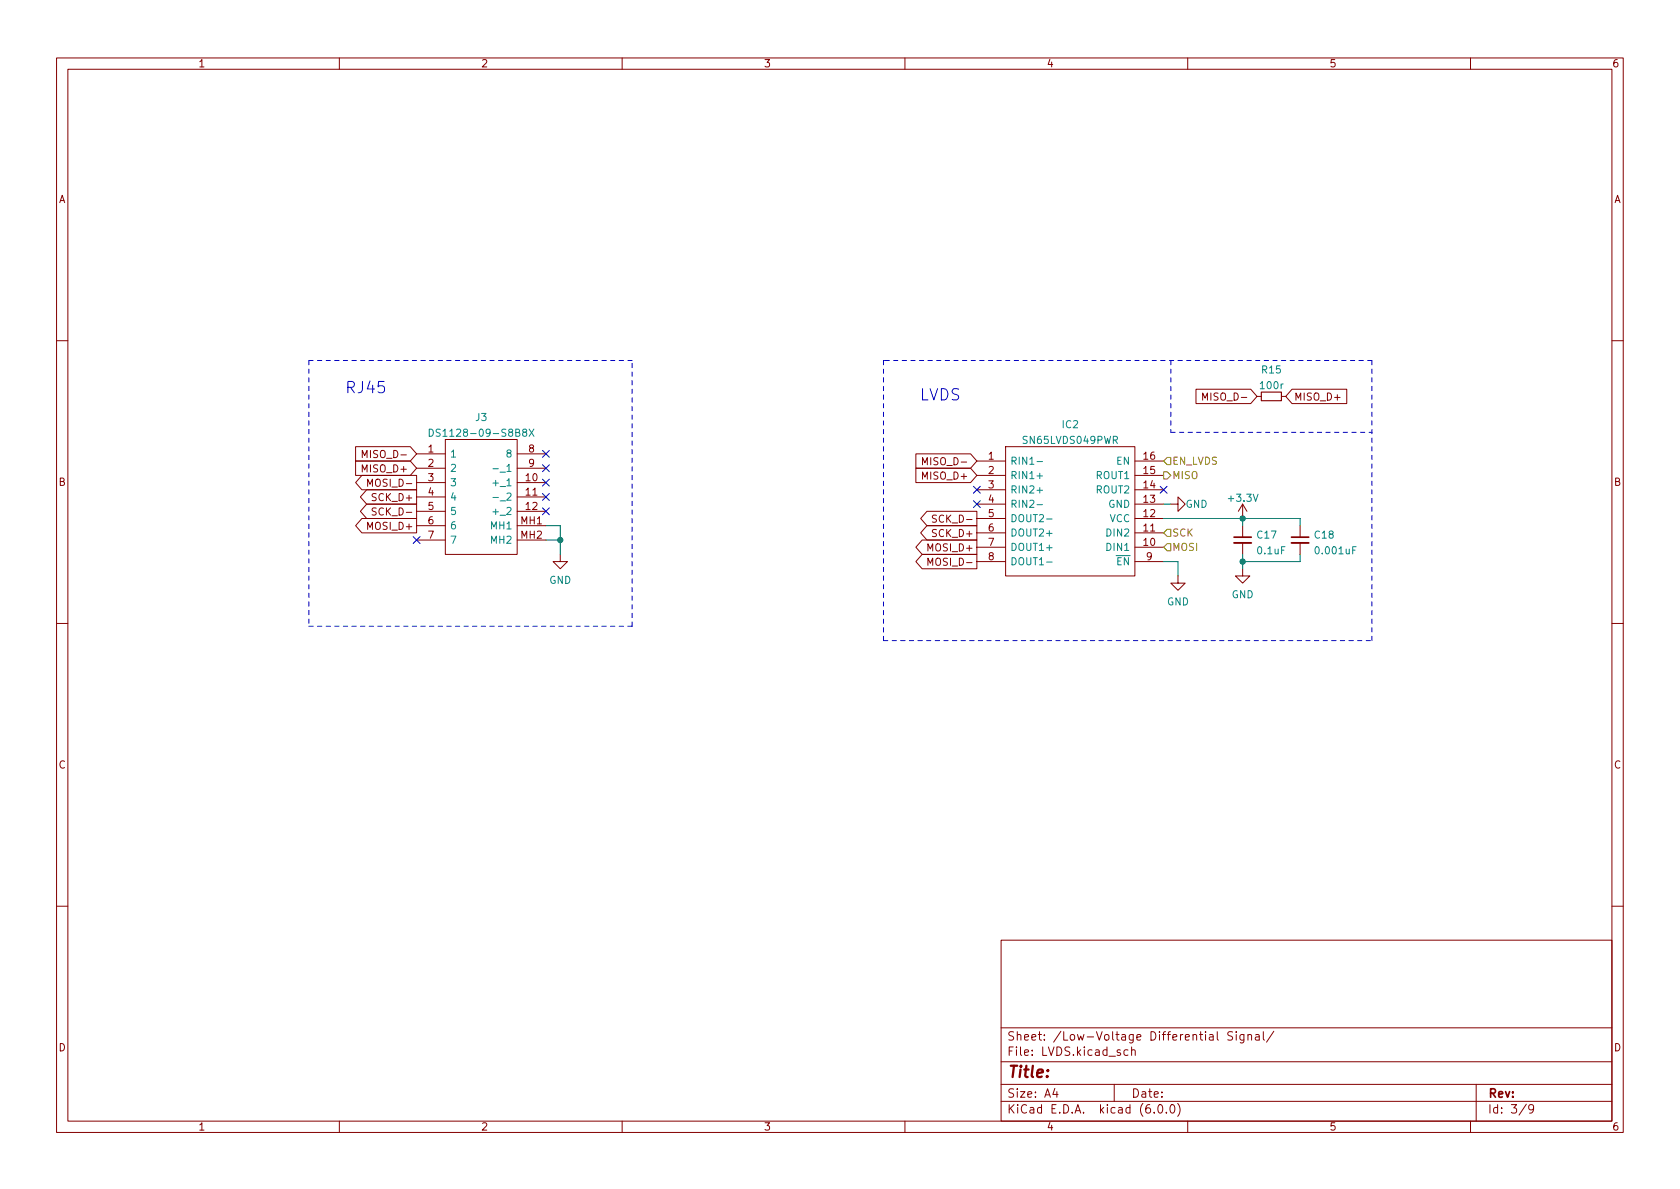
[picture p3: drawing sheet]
<svg xmlns="http://www.w3.org/2000/svg" width="297mm" height="210mm" viewBox="0 0 297 210" stroke-linecap="round" stroke-linejoin="round" font-family="sans-serif">
<g fill="none" stroke="#840000" stroke-width=".18">
<path d="M10 10.2h277v190.1h-277zM12 12.2h273v186.1h-273zM60 10.2v2M110 10.2v2M160 10.2v2M210 10.2v2M260 10.2v2M10 60.2h2M62.9 79h9.6l1.2 1.3-1.2 1.2h-9.6zM78.7 77.7h12.7v20.3h-12.7zM177.8 79h22.9v22.8h-22.9zM211.5 68.8h9.6l1.1 1.3-1.1 1.3h-9.6z"/>
<path d="M212.6 70.8v-1.3l.5 .9 .4-.9v1.3M222.2 70.1h.8M226.6 70.1h.7M228.4 68.8h9.7v2.6h-9.7l-1.1-1.3zM285 60.2h2M62.9 81.5h9.6l1.2 1.3-1.2 1.3h-9.6zM64 91.7h9.7v2.5h-9.7l-1.1-1.2zM64 84.1h9.7v2.5h-9.7l-1.1-1.3zM64.1 80.9v-1.2l.4 .9 .4-.9v1.2M64.8 89.1h8.9v2.6h-8.9l-1.1-1.3zM64.8 86.6h8.9v2.5h-8.9l-1.1-1.2zM65 86v-1.3l.4 .9 .5-.9v1.3"/>
<path d="M66.5 89.9l-.5-.1-.2 .3 .1 .3 .6 .2v.4l-.2 .1-.5-.1M73.7 80.3h5M73.7 85.3h5M73.7 87.9h5M73.7 90.4h5M73.7 82.8h5M73.7 93h5M73.7 95.5h5M91.4 80.3h5.1M91.4 85.3h5.1M91.4 87.9h5.1M91.4 90.4h5.1"/>
<path d="M91.4 82.8h5.1M91.4 93h5.1M91.4 95.5h5.1M99.1 98v1.3h1.2l-1.2 1.3-1.3-1.3h1.3M161.9 82.8h9.7l1.1 1.3-1.1 1.2h-9.7zM161.9 80.3h9.7l1.1 1.2-1.1 1.3h-9.7zM163 95.5h9.7v2.5h-9.7l-1.1-1.2zM163 98h9.7v2.6h-9.7l-1.1-1.3zM163.1 82.2v-1.3l.4 .9 .5-.9v1.3M163.9 90.4h8.8v2.6h-8.8l-1.1-1.3zM163.9 93h8.8v2.5h-8.8l-1.1-1.3zM164.1 100v-1.3l.4 .9 .4-.9v1.3"/>
<path d="M165.6 91.1h-.5l-.3 .2 .2 .3 .5 .3v.3l-.2 .2-.5-.1M172.7 81.5h5.1M172.7 96.8h5.1M172.7 94.2h5.1M172.7 91.7h5.1M172.7 89.1h5.1M172.7 86.6h5.1M172.7 84.1h5.1M172.7 99.3h5.1M200.7 81.5h5M200.7 96.8h5M200.7 94.2h5"/>
<path d="M200.7 91.7h5M200.7 89.1h5M200.7 86.6h5M200.7 84.1h5M200.7 99.3h5M207 89.1h1.3v-1.2l1.2 1.2-1.2 1.3v-1.3M219.7 89.1v2.6M219.7 93v2M219.7 96v2M219.7 89.1l-.8 1.3M219.7 89.1l.8 1.3M229.9 93v2"/>
<path d="M229.9 96v2M10 110.2h2M208.3 101.8v1.3h1.2l-1.2 1.3-1.3-1.3h1.3M219.7 100.6v1.2h1.3l-1.3 1.3-1.3-1.3h1.3M285 110.2h2M10 160.2h2M177 166.3h108v32h-108zM285 160.2h2M60 198.3v2M110 198.3v2M160 198.3v2M177 194.8h108"/>
<path d="M177 191.8h108M177 187.8h108M177 181.8h108M186.5 192.5l-.4 1h1M186.9 193v1M197 191.8v3M199.4 185.7l-.4-.1-.3 .3v.4l.2 .3h.5M200.1 185.8l.2-.2 .3 .1 .1 .9M200.1 185.1v1.5M204.1 196.7v.1M204.9 195.4l.2-.1a.81 .81 0 0 1 .6 .7 .81 .81 0 0 1-.3 .8h-.2a.81 .81 0 0 1-.6-.6 .81 .81 0 0 1 .3-.8zM206.2 196.7v.1"/>
<path d="M207.1 195.4l.1-.1a.81 .81 0 0 1 .6 .7 .81 .81 0 0 1-.3 .8h-.1a.81 .81 0 0 1-.6-.6 .81 .81 0 0 1 .3-.8zM208.2 195.1a1.72 1.72 0 0 1 0 2.3M210 198.3v2M215.2 182.4v1.3l.2 .2M217.9 182.5l-.5-.1-.3 .3 .1 .4 .7 .3v.4l-.3 .1h-.5M218.6 182.4v.2M218.6 182.9v1M219.9 182.9v1.2l-.3 .3h-.3M219.9 183l-.4-.1-.3 .3v.4l.2 .3h.5M220.6 183.1l.3-.2 .3 .1 .1 .9M220.6 182.9v1M222 183h.6v.9"/>
<path d="M222.6 183.3l-.5 .1a.29 .29 0 0 0-.2 .2 .29 .29 0 0 0 .2 .3h.5M223.4 182.4v1.3l.2 .2M225.2 182.4l-1.3 1.9M260 198.3v2M261 191.8v6.5M269.9 195.3l-1.3 1.9M271.2 196l-.3 .3h-.3l-.3-.3 .1-.6 .5-.1 .2 .2a.99 .99 0 0 1-.4 1.3h-.3"/>
</g>
<path d="M75.9 75.9a.64 .64 0 0 1 .7 .6 .64 .64 0 0 1-.7 .7zM93.6 75.9l.8 1.3M94.4 75.9l-.8 1.3M87.2 88h.9M87.2 82.9h.9M183.4 81.6h.9M183.4 84.2h.9M183.4 86.7h.9M183.4 89.2h.9M185 91.8h1M185 99.4h1" fill="none" stroke="#008484" stroke-width=".18"/>
<path d="M218.2 96h3M228.3 96h3.1" fill="none" stroke="#840000" stroke-width=".33"/>
<path d="M218.2 95h3M228.3 95h3.1" fill="none" stroke="#840000" stroke-width=".3"/>
<path d="M223 69.3h3.6v1.6h-3.6z" fill="none" stroke="#840000" stroke-width=".2"/>
<path d="M205.7 83.4h.7l.6 .7-.6 .6h-.7zM206.4 96.1h.6v1.3h-.6l-.7-.6zM206.4 93.6h.6v1.3h-.6l-.7-.7zM206.4 80.9h.6v1.3h-.6l-.7-.7z" fill="none" stroke="#848400" stroke-width=".18"/>
<path d="M54.6 63.7h57.2M54.6 63.7v47M156.2 63.7h.1M156.2 63.7v49.6M207 76.4h35.6M207 63.7v12.7M242.6 63.7h-86.4M54.6 110.7h57.2M111.8 110.7v-47M156.2 113.3h86.4M242.6 113.3v-49.6" fill="none" stroke="#0000c2" stroke-width=".18" stroke-dasharray=".8 .8"/>
<path d="M96.5 93h2.6v5M96.5 95.5h2.6M205.7 91.7h24.2v1.3M205.7 99.3h2.6v2.5M205.7 89.1h1.3M219.7 91.7v1.3M219.7 98v2.6M229.9 98v1.3h-10.2" fill="none" stroke="#008400" stroke-width=".18"/>
<g fill="none" stroke="#000084" stroke-width=".18">
<path d="M95.9 79.6l1.2 1.3M97.1 79.6l-1.2 1.3M73.1 94.9l1.2 1.2M74.3 94.9l-1.2 1.2M95.9 89.8l1.2 1.2M95.9 84.7l1.2 1.2M95.9 87.3l1.2 1.2M95.9 82.2l1.2 1.2M97.1 89.8l-1.2 1.2M97.1 84.7l-1.2 1.2M97.1 87.3l-1.2 1.2M97.1 82.2l-1.2 1.2"/>
<path d="M172.1 88.5l1.2 1.3M172.1 86l1.2 1.2M173.3 88.5l-1.2 1.3M173.3 86l-1.2 1.2M205.1 86l1.2 1.2M206.3 86l-1.2 1.2"/>
</g>
<g fill="#008400" stroke="#008400" stroke-width=".18">
<circle cx="219.7" cy="91.7" r=".46"/>
<circle cx="219.7" cy="99.3" r=".46"/>
<circle cx="99.1" cy="95.5" r=".46"/>
</g>
<g font-size="2.8" fill="#0000c2">
<text x="61" y="69.5">RJ45</text>
<text x="162.6" y="70.8">LVDS</text>
</g>
<text font-size="2.8" fill="#840000" x="178" y="190.6">Title:</text>
<g font-size="2.1" fill="#840000">
<text x="178" y="184">Sheet: /Low-Voltage Differential Signal/</text>
<text x="178" y="186.7">File: LVDS.kicad_sch</text>
<text x="178" y="196.9">KiCad E.D.A. kicad (6.0.0)</text>
<text x="178" y="194.1">Size: A4</text>
<text x="200" y="194.1">Date:</text>
<text x="263" y="194.1">Rev:</text>
<text x="263" y="196.9">Id: 3/9</text>
</g>
<g font-size="1.8" fill="#840000">
<text x="35" y="11.9">1</text>
<text x="85" y="11.9">2</text>
<text x="135" y="11.9">3</text>
<text x="185" y="11.9">4</text>
<text x="235" y="11.9">5</text>
<text x="285" y="11.9">6</text>
<text x="10.3" y="35.9">A</text>
<text x="285.3" y="35.9">A</text>
<text x="213.5" y="70.8">MISO_D-</text>
<text x="228.8" y="70.8">MISO_D+</text>
<text x="64.4" y="83.5">MISO_D+</text>
<text x="64.9" y="81">MISO_D-</text>
<text x="75.7" y="80">1</text>
<text x="75.7" y="82.5">2</text>
<text x="93.5" y="80">8</text>
<text x="93.5" y="82.5">9</text>
<text x="163.9" y="82.3">MISO_D-</text>
<text x="174.8" y="81.3">1</text>
<text x="174.8" y="83.8">2</text>
<text x="202.2" y="83.8">15</text>
<text x="202.2" y="81.3">16</text>
<text x="10.3" y="85.9">B</text>
<text x="65.8" y="86.1">MOSI_D-</text>
<text x="66.2" y="88.6">SCK_D+</text>
<text x="75.7" y="85.1">3</text>
<text x="75.7" y="87.6">4</text>
<text x="93" y="85.1">10</text>
<text x="93" y="87.6">11</text>
<text x="163.5" y="84.8">MISO_D+</text>
<text x="174.8" y="86.4">3</text>
<text x="174.8" y="88.9">4</text>
<text x="202.2" y="88.9">13</text>
<text x="202.2" y="86.4">14</text>
<text x="285.3" y="85.9">B</text>
<text x="65.4" y="93.7">MOSI_D+</text>
<text x="66.6" y="91.1">SCK_D-</text>
<text x="75.7" y="90.2">5</text>
<text x="75.7" y="92.7">6</text>
<text x="75.7" y="95.2">7</text>
<text x="92.1" y="92.7">MH1</text>
<text x="92.1" y="95.2">MH2</text>
<text x="93" y="90.2">12</text>
<text x="165.2" y="95">SCK_D+</text>
<text x="165.7" y="92.4">SCK_D-</text>
<text x="174.8" y="91.4">5</text>
<text x="174.8" y="94">6</text>
<text x="202.2" y="94">11</text>
<text x="202.2" y="91.4">12</text>
<text x="164.4" y="97.5">MOSI_D+</text>
<text x="164.9" y="100">MOSI_D-</text>
<text x="174.8" y="96.5">7</text>
<text x="174.8" y="99.1">8</text>
<text x="202.2" y="96.5">10</text>
<text x="202.7" y="99.1">9</text>
<text x="10.3" y="135.9">C</text>
<text x="285.3" y="135.9">C</text>
<text x="10.3" y="185.9">D</text>
<text x="285.3" y="185.9">D</text>
<text x="35" y="199.9">1</text>
<text x="85" y="199.9">2</text>
<text x="135" y="199.9">3</text>
<text x="185" y="199.9">4</text>
<text x="235" y="199.9">5</text>
<text x="285" y="199.9">6</text>
</g>
<g font-size="1.8" fill="#008484">
<text x="223" y="68.8">100r</text>
<text x="223.2" y="66">R15</text>
<text x="77.5" y="77.2">DS1128-09-S8B8X</text>
<text x="84.1" y="74.4">J3</text>
<text x="187.9" y="75.7">IC2</text>
<text x="79.5" y="80.9">1</text>
<text x="79.5" y="83.4">2</text>
<text x="88.1" y="83.4">-_1</text>
<text x="89.7" y="80.9">8</text>
<text x="178.6" y="82.2">RIN1-</text>
<text x="181.1" y="78.5">SN65LVDS049PWR</text>
<text x="197.4" y="82.2">EN</text>
<text x="79.5" y="86">3</text>
<text x="79.5" y="88.5">4</text>
<text x="87.7" y="86">+_1</text>
<text x="88.1" y="88.5">-_2</text>
<text x="178.6" y="84.7">RIN1+</text>
<text x="178.6" y="87.2">RIN2+</text>
<text x="178.6" y="89.8">RIN2-</text>
<text x="193.9" y="87.2">ROUT2</text>
<text x="193.9" y="84.7">ROUT1</text>
<text x="196" y="89.8">GND</text>
<text x="209.6" y="89.8">GND</text>
<text x="217.4" y="88.7">+3.3V</text>
<text x="79.5" y="91.1">5</text>
<text x="79.5" y="93.6">6</text>
<text x="86.9" y="93.6">MH1</text>
<text x="87.7" y="91.1">+_2</text>
<text x="178.6" y="92.3">DOUT2-</text>
<text x="178.6" y="94.9">DOUT2+</text>
<text x="195.9" y="94.9">DIN2</text>
<text x="196.2" y="92.3">VCC</text>
<text x="222.3" y="95.2">C17</text>
<text x="232.5" y="95.2">C18</text>
<text x="79.5" y="96.1">7</text>
<text x="86.9" y="96.1">MH2</text>
<text x="178.6" y="97.4">DOUT1+</text>
<text x="178.6" y="99.9">DOUT1-</text>
<text x="195.9" y="97.4">DIN1</text>
<text x="196.1" y="99.9">~{EN}</text>
<text x="222.4" y="98">0.1uF</text>
<text x="232.8" y="98">0.001uF</text>
<text x="97.1" y="103.2">GND</text>
<text x="206.3" y="107">GND</text>
<text x="217.7" y="105.8">GND</text>
</g>
<g font-size="1.8" fill="#848400">
<text x="207.2" y="82.2">EN_LVDS</text>
<text x="207.2" y="84.7">MISO</text>
<text x="207.2" y="94.9">SCK</text>
<text x="207.2" y="97.4">MOSI</text>
</g>
</svg>
